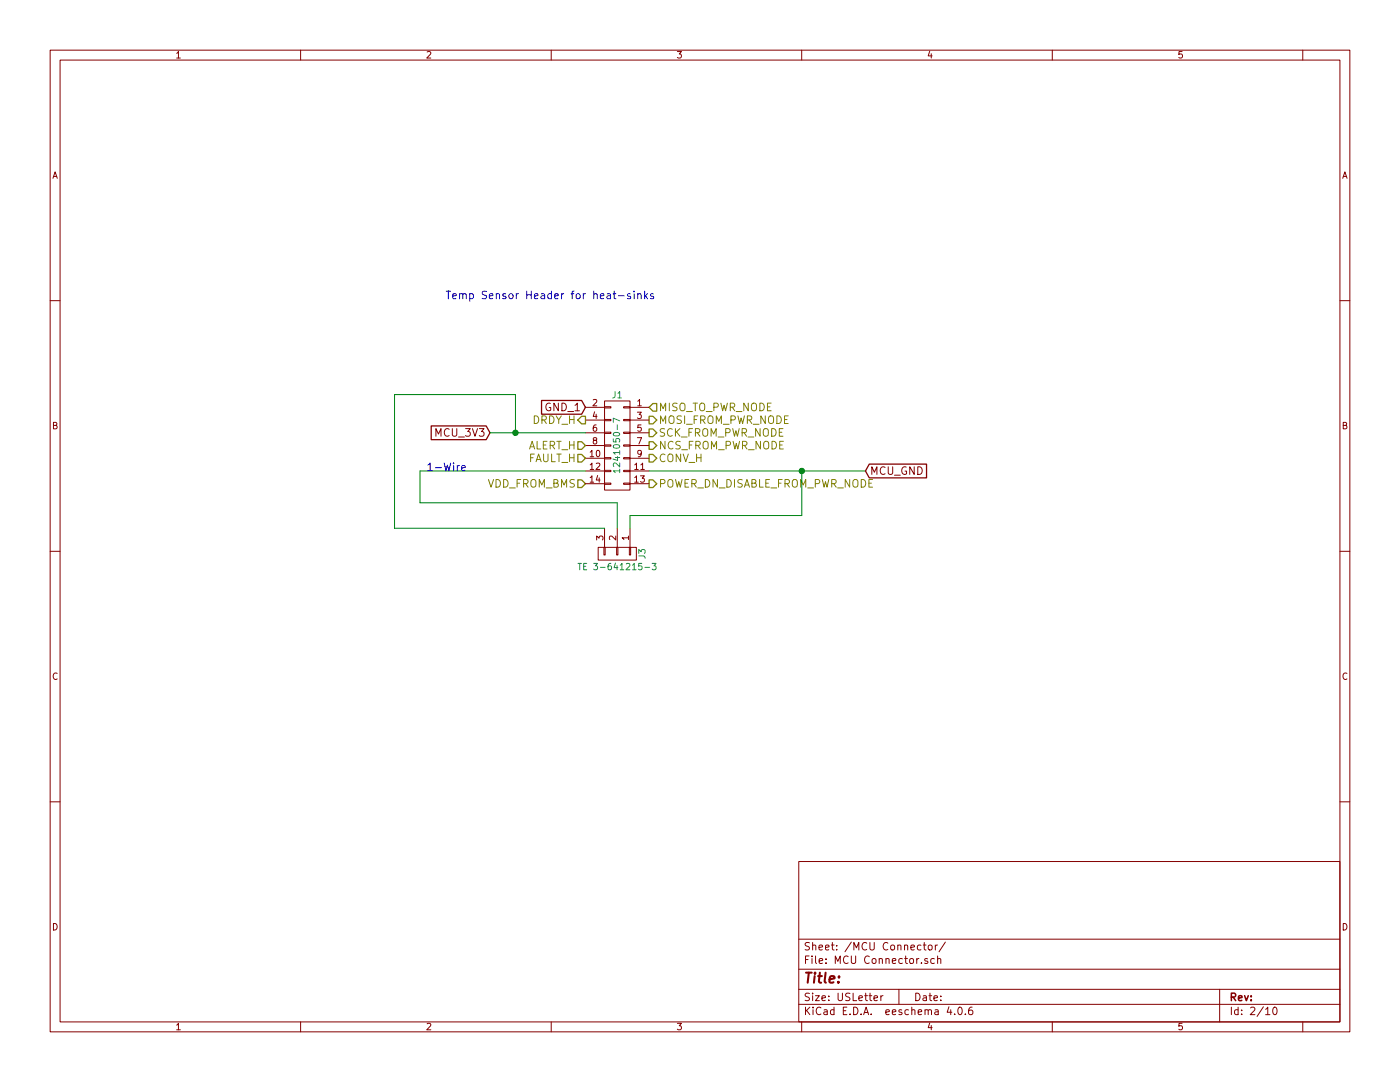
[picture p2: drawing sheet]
EESchema Schematic File Version 2
LIBS:rLoop BMS v2-rescue
LIBS:power
LIBS:device
LIBS:transistors
LIBS:conn
LIBS:linear
LIBS:regul
LIBS:74xx
LIBS:cmos4000
LIBS:adc-dac
LIBS:memory
LIBS:xilinx
LIBS:microcontrollers
LIBS:dsp
LIBS:microchip
LIBS:analog_switches
LIBS:motorola
LIBS:texas
LIBS:intel
LIBS:audio
LIBS:interface
LIBS:digital-audio
LIBS:philips
LIBS:display
LIBS:cypress
LIBS:siliconi
LIBS:opto
LIBS:atmel
LIBS:contrib
LIBS:valves
LIBS:Oscillators
LIBS:BMS Library
LIBS:rLoop BMS v2-cache
EELAYER 25 0
EELAYER END
$Descr USLetter 11000 8500
encoding utf-8
Sheet 2 10
Title ""
Date ""
Rev ""
Comp ""
Comment1 ""
Comment2 ""
Comment3 ""
Comment4 ""
$EndDescr
Text HLabel 5100 3600 2    60   Output ~ 0
CONV_H
Text HLabel 5100 3200 2    60   Input ~ 0
MISO_TO_PWR_NODE
Text HLabel 5100 3300 2    60   Output ~ 0
MOSI_FROM_PWR_NODE
Text HLabel 5100 3400 2    60   Output ~ 0
SCK_FROM_PWR_NODE
Text HLabel 5100 3500 2    60   Output ~ 0
NCS_FROM_PWR_NODE
Text HLabel 5100 3800 2    60   Output ~ 0
POWER_DN_DISABLE_FROM_PWR_NODE
Text HLabel 4600 3800 0    60   Input ~ 0
VDD_FROM_BMS
Text GLabel 3850 3400 0    60   Input ~ 0
MCU_3V3
Text GLabel 6800 3700 2    60   Input ~ 0
MCU_GND
$Comp
L CONN_02X07 J1
U 1 1
P 4850 3500
F 0 "J1" H 4850 3900 50  0000 C CNN
F 1 "1241050-7" V 4850 3500 50  0000 C CNN
F 2 "rLoop_Footprints:Pin_Header_Straight_2x07_Pitch2.54mm_SMD_MIRROR" H 4850 2300 50  0001 C CNN
F 3 "" H 4850 2300 50  0001 C CNN
	1    4850 3500
	-1   0    0    -1  
$EndComp
Text GLabel 4600 3200 0    60   Input ~ 0
GND_1
Wire Wire Line
	3300 3700 4600 3700
Text HLabel 4600 3600 0    60   Input ~ 0
FAULT_H
Text HLabel 4600 3500 0    60   Input ~ 0
ALERT_H
Text HLabel 4600 3300 0    60   Output ~ 0
DRDY_H
Wire Wire Line
	5100 3700 6800 3700
Wire Wire Line
	3850 3400 4600 3400
$Comp
L CONN_01X03 J3
U 1 1
P 4850 4350
F 0 "J3" H 4850 4550 50  0000 C CNN
F 1 "TE 3-641215-3" V 4950 4350 50  0000 C CNN
F 2 "rLoop_Footprints:3-641215-3_3Pin_Latching_Header" H 4850 4350 50  0001 C CNN
F 3 "" H 4850 4350 50  0001 C CNN
	1    4850 4350
	0    1    1    0   
$EndComp
Connection ~ 4050 3400
Wire Wire Line
	6300 3700 6300 4050
Connection ~ 6300 3700
Text Notes 3350 3700 0    60   ~ 0
1-Wire
Text Notes 3500 2350 0    60   ~ 0
Temp Sensor Header for heat-sinks
Wire Wire Line
	6300 4050 4950 4050
Wire Wire Line
	4950 4050 4950 4150
Wire Wire Line
	3300 3700 3300 3950
Wire Wire Line
	3300 3950 4850 3950
Wire Wire Line
	4850 3950 4850 4150
Wire Wire Line
	4050 3400 4050 3100
Wire Wire Line
	4050 3100 3100 3100
Wire Wire Line
	3100 3100 3100 4150
Wire Wire Line
	3100 4150 4750 4150
$EndSCHEMATC
